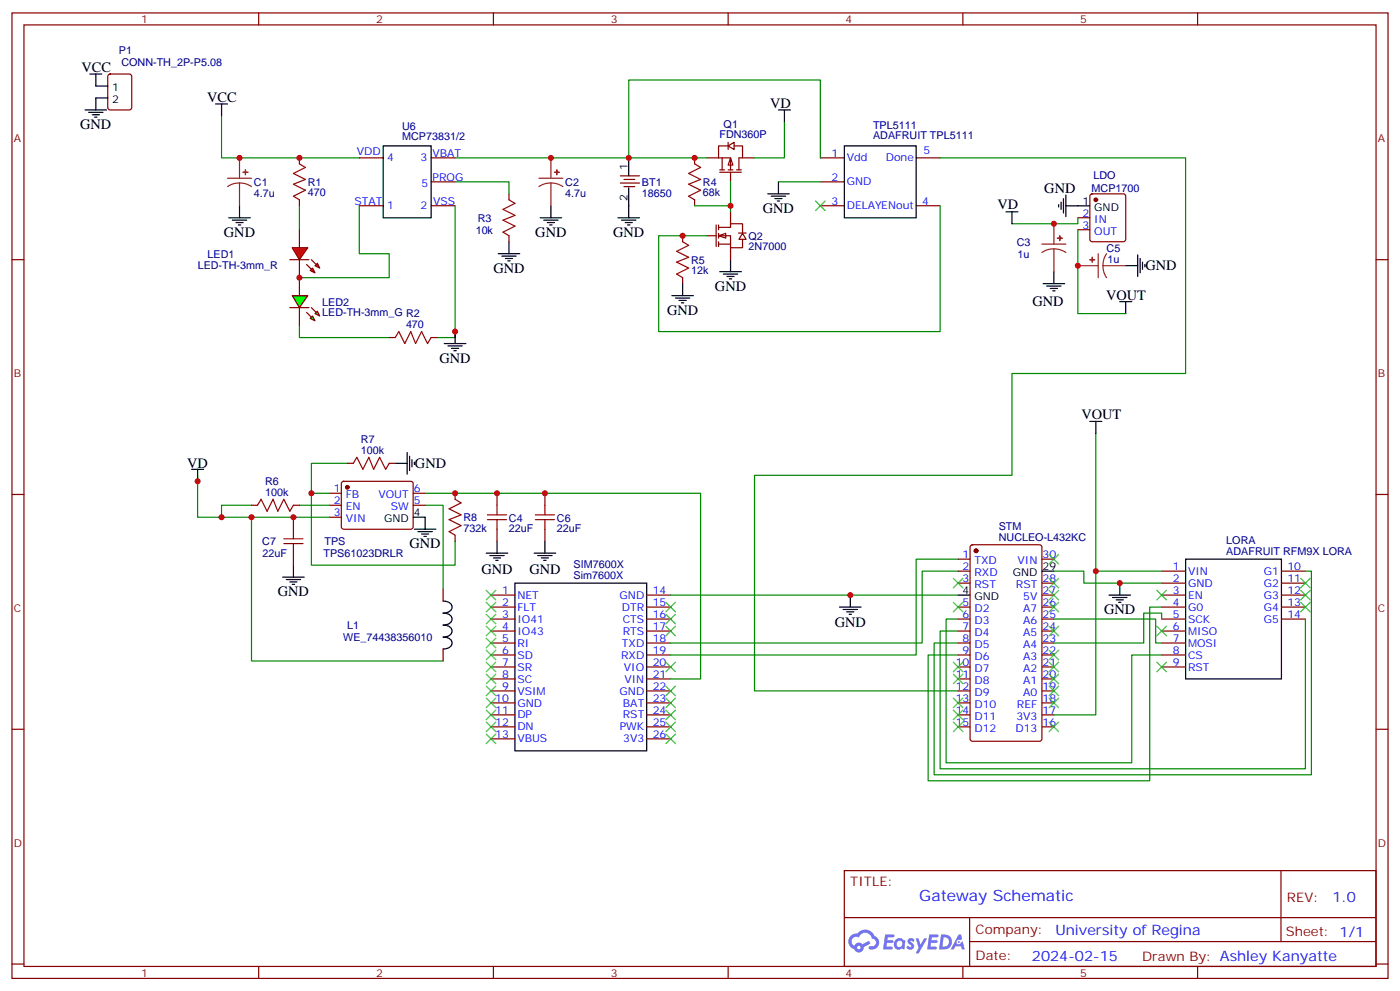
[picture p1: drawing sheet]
# EasyEDA schematic SCH_Gateway.json
TITLE: Gateway Schematic; REV: 1.0; Date: 2024-02-15; Sheet: 1/1; Drawn By: Ashley Kanyatte; Company: University of Regina

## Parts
BT1  18650  [BAT-TH_18650-A5BJ001]
C1  4.7u  [CAP-D5.0×F2.0]
C2  4.7u  [CAP-D5.0×F2.0]
C3  1u  [CAP-D5.0×F2.0]
C4  22uF  [CAP-TH_L5.5-W4.0-P5.00-D0.5]
C5  1u  [CAP-D5.0×F2.0]
C6  22uF  [CAP-TH_L5.5-W4.0-P5.00-D0.5]
C7  22uF  [CAP-TH_L5.5-W4.0-P5.00-D0.5]
L1  WE_74438356010  [IND-SMD_L4.1-W4.1_74438356010]
LDO  MCP1700  [TO-92-3_L5.1-W4.1-P1.27-L]
LED1  LED-TH-3mm_R  [LED-TH_BD3.0_RED]
LED2  LED-TH-3mm_G  [LED-TH_BD3.0_GREEN]
LORA  ADAFRUIT RFM9X LORA  [ADAFRUIT RFM9X LORA RADIO]
P1  CONN-TH_2P-P5.08  [CONN-TH_2P-P5.08]
Q1  FDN360P  [SOT-23-3_L2.9-W1.6-P1.90-LS2.8-BR]
Q2  2N7000  [TO-92-3_L4.9-W3.7-P1.27-L]
R1  470  [R_AXIAL-0.4]
R2  470  [R_AXIAL-0.4]
R3  10k  [R_AXIAL-0.4]
R4  68k  [R_AXIAL-0.4]
R5  12k  [R_AXIAL-0.4]
R6  100k  [R_AXIAL-0.4]
R7  100k  [R_AXIAL-0.4]
R8  732k  [R_AXIAL-0.4]
SIM7600X  Sim7600X  [SIM7600X]
STM  NUCLEO-L432KC  [DIP-30_L51.0-W17.8-P2.54-LS15.2-TL]
TPL5111  ADAFRUIT TPL5111  [TPL5111]
TPS  TPS61023DRLR  [SOT-563_L1.6-W1.2-P0.50-LS1.6-BR]
U6  MCP73831/2  [MCP73831T-2ACI/OT]

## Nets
GND: BT1.2 C1.2 C2.2 C3.2 C4.2 C5.2 C6.2 C7.2 LDO.1(GND) LORA.2(GND) P1.2 Q2.1(S) R2.2 R3.2 R5.2 R7.1 SIM7600X.14(GND) STM.4(GND) STM.29(GND) TPL5111.2(GND) TPS.4(GND) U6.2(VSS)
VCC: C1.1 P1.1 R1.1 U6.4(VDD)
VD: C3.1 C7.1 L1.2 LDO.2(IN) Q1.3(D) R6.2 TPS.3(VIN)
VOUT: C5.1 LDO.3(OUT) LORA.1(VIN) STM.17(3V3)
LED1_1: LED1.1 R1.2
LED2_2: LED2.2 R2.1
Q1_2: BT1.1 C2.1 Q1.2(S) R4.1 TPL5111.1(Vdd) U6.3(VBAT)
Q2_2: Q2.2(G) R5.1 TPL5111.4(ENout)
Q2_3: Q1.1(G) Q2.3(D) R4.2
SIM7600X_18: SIM7600X.18(TXD) STM.2(RXD)
SIM7600X_19: SIM7600X.19(RXD) STM.1(TXD)
SIM7600X_21: C4.1 C6.1 R8.2 SIM7600X.21(VIN) TPS.6(VOUT)
STM_6: LORA.8(CS) STM.6(D3)
STM_7: LORA.14(G5) STM.7(D4)
STM_8: LORA.10(G1) STM.8(D5)
STM_9: LORA.4(G0) STM.9(D6)
STM_23: LORA.5(SCK) STM.23(A4)
STM_25: LORA.7(MOSI) STM.25(A6)
TPL5111_5: STM.12(D9) TPL5111.5(Done)
TPS_1: R7.2 R8.1 TPS.1(FB)
TPS_2: R6.1 TPS.2(EN)
TPS_5: L1.1 TPS.5(SW)
U6_1: LED1.2 LED2.1 U6.1(STAT)
U6_5: R3.1 U6.5(PROG)

Not connected (* = marked no-connect by the designer): LORA 3(EN)* 6(MISO)* 9(RST)* 11(G2)* 12(G3)* 13(G4)*; SIM7600X 1(NET)* 2(FLT)* 3(IO41)* 4(IO43)* 5(RI)* 6(SD)* 7(SR)* 8(SC)* 9(VSIM)* 10(GND)* 11(DP)* 12(DN)* 13(VBUS)* 15(DTR)* 16(CTS)* 17(RTS)* 20(VIO)* 22(GND)* 23(BAT)* 24(RST)* 25(PWK)* 26(3V3)*; STM 3(RST)* 5(D2)* 10(D7)* 11(D8)* 13(D10)* 14(D11)* 15(D12)* 16(D13)* 18(REF)* 19(A0)* 20(A1)* 21(A2)* 22(A3)* 24(A5)* 26(A7)* 27(5V)* 28(RST)* 30(VIN)*; TPL5111 3(DELAY)*

# EasyEDA board PCB_Gateway.json

Outline 130 x 90 mm; copper layers: TopLayer, BottomLayer. Coordinates in mm from the lower left corner of the outline.
Outline path: 0,90 130,90 130,0 0,0 0,90

## Design rules (mm)
Default: track 0.254, clearance 0.152, via 0.61, via hole 0.305

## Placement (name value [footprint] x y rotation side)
BT1  18650  [BAT-TH_18650-A5BJ001]  42.62 18.12 0 top
C1  4.7u  [CAP-D5.0×F2.0]  6.81 72.85 0 top
C2  4.7u  [CAP-D5.0×F2.0]  15.57 67.14 0 top
C3  1u  [CAP-D5.0×F2.0]  33.35 66 0 top
C4  22uF  [CAP-TH_L5.5-W4.0-P5.00-D0.5]  51.26 43.52 0 top
C5  1u  [CAP-D5.0×F2.0]  48.21 71.08 0 top
C6  22uF  [CAP-TH_L5.5-W4.0-P5.00-D0.5]  51.13 50.25 0 top
C7  22uF  [CAP-TH_L5.5-W4.0-P5.00-D0.5]  33.6 59.39 0 top
L1  WE_74438356010  [IND-SMD_L4.1-W4.1_74438356010]  50.37 62.69 0 top
LDO  MCP1700  [TO-92-3_L5.1-W4.1-P1.27-L]  39.7 70.82 0 top
LED1  LED-TH-3mm_R  [LED-TH_BD3.0_RED]  24.33 78.7 0 top
LED2  LED-TH-3mm_G  [LED-TH_BD3.0_GREEN]  30.81 78.57 0 top
LORA  ADAFRUIT RFM9X LORA  [ADAFRUIT RFM9X LORA RADIO]  93.68 37.17 0 top
P1  -  [CONN-TH_2P-P5.08]  9.35 83.27 0 top
Q1  FDN360P  [SOT-23-3_L2.9-W1.6-P1.90-LS2.8-BR]  26.36 57.11 0 top
Q2  2N7000  [TO-92-3_L4.9-W3.7-P1.27-L]  27.25 42.76 0 top
R1  470  [R_AXIAL-0.4]  16.97 73.36 0 top
R2  470  [R_AXIAL-0.4]  39.7 78.06 0 top
R3  10k  [R_AXIAL-0.4]  30.05 85.68 0 top
R4  68k  [R_AXIAL-0.4]  15.06 36.15 0 top
R5  12k  [R_AXIAL-0.4]  28.52 35.9 0 top
R6  100k  [R_AXIAL-0.4]  50.37 56.34 0 top
R7  100k  [R_AXIAL-0.4]  40.72 40.22 0 top
R8  732k  [R_AXIAL-0.4]  40.97 45.93 180 top
SIM7600X  Sim7600X  [SIM7600X]  90.88 76.16 0 top
STM  NUCLEO-L432KC  [DIP-30_L51.0-W17.8-P2.54-LS15.2-TL]  74.88 60.54 0 top
TPL5111  ADAFRUIT TPL5111  [TPL5111]  6.55 42.5 0 top
TPS  TPS61023DRLR  [SOT-563_L1.6-W1.2-P0.50-LS1.6-BR]  42.62 62.44 0 top
U6  MCP73831/2  [MCP73831T-2ACI/OT]  17.35 85.3 0 top

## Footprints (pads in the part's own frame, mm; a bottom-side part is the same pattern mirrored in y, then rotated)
ADAFRUIT RFM9X LORA RADIO
  oval 1.524x1.524 hole 0.914: 1(1.905,-26.67) 2(4.445,-26.67) 3(6.985,-26.67) 4(9.525,-26.67) 5(12.065,-26.67) 6(14.605,-26.67) 7(17.145,-26.67) 8(19.685,-26.67) 9(22.225,-26.67) 10(1.905,-1.27) 11(4.445,-1.27) 12(6.985,-1.27) 13(9.525,-1.27) 14(12.065,-1.27)
BAT-TH_18650-A5BJ001
  round 3 hole 3 unplated: (-27.75,0) (27.75,0)
  oval 3.2x3.2 hole 2.1: 1(-36.25,0) 2(36.25,0)
CAP-D5.0×F2.0
  oval 1.3x1.3 hole 0.8: 1(-1,0) 2(1,0)
CAP-TH_L5.5-W4.0-P5.00-D0.5
  oval 1.6x1.6 hole 1: 1(-2.5,0) 2(2.5,0)
CONN-TH_2P-P5.08
  oval 2.2x2.2 hole 1.3: 1(-2.54,0) 2(2.54,0)
DIP-30_L51.0-W17.8-P2.54-LS15.2-TL
  rect 1.778x1.778 hole 0.914: 1(-7.62,17.907)
  oval 1.778x1.778 hole 0.914: 2(-7.62,15.367) 3(-7.62,12.827) 4(-7.62,10.287) 5(-7.62,7.747) 6(-7.62,5.207) 7(-7.62,2.667) 8(-7.62,0.127) 9(-7.62,-2.413) 10(-7.62,-4.953) 11(-7.62,-7.493) 12(-7.62,-10.033) 13(-7.62,-12.573) 14(-7.62,-15.113) 15(-7.62,-17.907) 16(7.62,-17.653) 17(7.62,-15.113) 18(7.62,-12.573) 19(7.62,-10.033) 20(7.62,-7.493) 21(7.62,-4.953) 22(7.62,-2.413) 23(7.62,0.127) 24(7.62,2.667) 25(7.62,5.207) 26(7.62,7.747) 27(7.62,10.287) 28(7.62,12.827) 29(7.62,15.367) 30(7.62,17.907)
IND-SMD_L4.1-W4.1_74438356010
  rect 0.98x3.7 smd: 1(1.185,0) 2(-1.185,0)
LED-TH_BD3.0_GREEN
  oval 1.651x1.651 hole 0.9: 1(0,1.27) 2(0,-1.27)
LED-TH_BD3.0_RED
  oval 1.4x1.4 hole 0.9: 1(0,1.27) 2(0,-1.27)
MCP73831T-2ACI/OT
  rect 1.1x0.6 smd: 1(0,0) 2(0,-0.95) 3(0,-1.9) 4(2.8,-1.9) 5(2.8,0)
R_AXIAL-0.4
  oval 1.88x1.88 hole 0.899: 1(-5.08,0) 2(5.08,0)
SIM7600X
  oval 1.524x1.524 hole 0.914: 1(0,0) 2(0,-2.54) 3(0,-5.08) 4(0,-7.62) 5(0,-10.16) 6(0,-12.7) 7(0,-15.24) 8(0,-17.78) 9(0,-20.32) 10(0,-22.86) 11(0,-25.4) 12(0,-27.94) 13(0,-30.48) 14(35.56,0) 15(35.56,-2.54) 16(35.56,-5.08) 17(35.56,-7.62) 18(35.56,-10.16) 19(35.56,-12.7) 20(35.56,-15.24) 21(35.56,-17.78) 22(35.56,-20.32) 23(35.56,-22.86) 24(35.56,-25.4) 25(35.56,-27.94) 26(35.56,-30.48)
SOT-23-3_L2.9-W1.6-P1.90-LS2.8-BR
  rect 1.07x0.6 smd: 1(1.235,-0.95) 2(1.235,0.95) 3(-1.235,0)
SOT-563_L1.6-W1.2-P0.50-LS1.6-BR
  rect 0.6x0.3 smd: 1(0.75,-0.5) 2(0.75,0) 3(0.75,0.5) 4(-0.75,0.5) 5(-0.75,0) 6(-0.75,-0.5)
TO-92-3_L4.9-W3.7-P1.27-L
  rect 0.9x1.6 hole 0.7: 1(-1.27,0)
  oval 0.9x1.6 hole 0.7: 2(0,0) 3(1.27,0)
TO-92-3_L5.1-W4.1-P1.27-L
  rect 0.9x1.6 hole 0.7: 1(-1.27,0)
  oval 0.9x1.6 hole 0.7: 2(0,0) 3(1.27,0)
TPL5111
  round 2.032 hole 2.032 unplated: (0,15.24) (12.7,15.24)
  oval 2.032x2.032 hole 1.016 unplated: (1.27,1.27) (6.35,1.27) (8.89,1.27) (11.43,1.27)
  oval 2.032x2.032 hole 1.016: 2(3.81,1.27)

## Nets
As in the schematic, except:
Q1_2: BT1.1 C2.1 Q1.2 R4.1 U6.3
Q2_2: Q2.2 R5.1
TPL5111_5: STM.12

Pads without a net: LORA 3 6 9 11 12 13; SIM7600X 1 2 3 4 5 6 7 8 9 10 11 12 13 15 16 17 20 22 23 24 25 26; STM 3 5 10 11 13 14 15 16 18 19 20 21 22 24 26 27 28 30

## Via types
v1: diameter 0.61, hole 0.305, TopLayer to BottomLayer, 4 vias

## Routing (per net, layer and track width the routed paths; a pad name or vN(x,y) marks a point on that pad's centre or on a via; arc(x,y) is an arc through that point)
GND: length 310.4
  TopLayer w0.254: 82.5,75.9 83.87,77.27 125.32,77.27 126.44,76.16 ; 53.76,43.52 51.91,41.68 37.1,41.68 R7.1 27.44,40.22 25.98,41.68 Q2.1 ; LORA.2 90.5,18.12 BT1.2 ; 49.21,71.08 49.46,70.82 67.26,70.82 ; 34.35,66 37.41,62.94 TPS.4 ; 11.89,83.27 12.97,84.35 U6.2
  BottomLayer w0.254: 53.63,50.25 53.76,50.12 53.76,43.23 BT1.2 ; 49.21,71.08 49.21,73.63 R2.2 38.43,78.06 ; 34.54,40.22 34.54,57.83 36.1,59.39 35.74,59.76 35.74,64.96 ; 34.54,40.22 R7.1 ; 34.54,40.22 33.6,39.28 R5.2 ; 10.57,72.86 10.57,81.95 11.89,83.27 ; 10.57,72.86 7.81,72.86 ; 10.57,72.86 16.28,67.14 ; 38.43,78.06 LDO.1 38.43,67.65 35.74,64.96 ; 38.43,78.06 38.43,82.38 R3.2 ; 34.35,66 35.39,64.96 35.74,64.96 ; 67.26,70.82 77.42,70.82 82.5,75.9 ; 10.36,43.77 16.28,49.69 16.28,67.14 ; 16.28,67.14 C2.2
VCC: length 33.7
  TopLayer w0.254: 11.89,73.36 11.46,73.79 6.74,73.79 5.81,72.86 ; U6.4 19.32,83.4 19.32,84.67 18.1,85.88 9.42,85.88 6.81,83.27
  BottomLayer w0.254: 6.81,83.27 5.81,82.27 5.81,72.86
LED1_1: length 7.6
  BottomLayer w0.254: 22.05,73.36 22.05,77.68 LED1.1
LED2_2: length 4.1
  TopLayer w0.254: LED2.2 31.57,78.06 R2.1
Q1_2: length 79.1
  TopLayer w0.254: U6.3 16.52,83.4 14.57,81.45 C2.1
  BottomLayer w0.254: R4.1 12.9,39.07 12.9,43.77 ; BT1.1 7.82,19.57 7.82,43.77 14.57,50.52 C2.1
Q2_2: length 41.8
  TopLayer w0.254: 35.76,50.5 33.5,52.77 24.44,52.77 ; 24.44,52.77 24.31,52.9 24.31,57.61 24.76,58.06 27.6,58.06 ; 24.44,52.77 15.44,43.77
  BottomLayer w0.254: R5.1 27.25,39.71 Q2.2
Q2_3: length 39.4
  TopLayer w0.254: 10.36,43.77 17.98,36.15 R4.2 ; 29.12,55.52 29.06,55.52 28.41,56.16 27.6,56.16
  BottomLayer w0.254: 25.98,42.76 25.98,41.68 25.67,41.68 R4.2 ; Q2.3 28.52,47.58 25.6,50.5 29.12,54.02 29.12,55.52
  vias: v1(29.12,55.52)
SIM7600X_18: length 63.5
  TopLayer w0.254: 67.26,75.9 68.63,74.53 84.68,74.53 84.92,74.78 117.66,74.78 126.44,66
SIM7600X_19: length 69.1
  TopLayer w0.254: 126.44,63.46 117.7,72.19 70.32,72.19 67.88,74.63 66.85,74.63 65.95,75.53 65.95,76.26 66.97,77.27 67.26,77.27 67.26,78.44
SIM7600X_21: length 116.4
  TopLayer w0.254: R8.2 38.3,43.52 C4.1 ; 126.44,58.38 122.48,54.41 50.84,54.41 48.63,52.2 ; 48.63,52.2 47.66,52.2 42.45,57.41 42.45,61.94 TPS.6 ; 48.63,52.2 48.63,50.25
  BottomLayer w0.254: C4.1 48.76,50.12 48.63,50.25
STM_6: length 85.8
  BottomLayer w0.254: LORA.8 113.36,32.52 91.31,54.57 90.66,54.57 89.41,55.81 89.41,60.64 83.04,67.01 68.53,67.01 67.26,65.74
STM_7: length 50.2
  TopLayer w0.254: LORA.14 94.69,46.95 86.94,46.95 v1(85.73,48.16)
  BottomLayer w0.254: v1(85.73,48.16) 85.73,48.92 82.89,51.77 82.07,51.77 70.64,63.2 67.26,63.2
STM_8: length 39
  BottomLayer w0.254: LORA.10 95.58,36.55 82.9,49.23 80.79,49.23 69.36,60.66 67.26,60.66
STM_9: length 65
  BottomLayer w0.254: LORA.4 103.2,26.47 82.98,46.69 81.84,46.69 70.41,58.12 67.26,58.12
STM_23: length 61.5
  BottomLayer w0.254: 82.5,60.66 81.13,59.29 81.13,57.73 82.01,56.85 82.91,56.85 86.32,53.45 86.32,48.34 96.85,37.81 96.85,34.34 105.74,25.45 LORA.5
STM_25: length 67.4
  BottomLayer w0.254: LORA.7 110.82,32.4 91.14,52.08 90.47,52.08 83.87,58.68 83.87,64.37 82.5,65.74
TPL5111_5: length 52.1
  TopLayer w0.254: 67.26,50.5 65.89,49.13 23.34,49.13 17.98,43.77
TPS_1: length 22.9
  TopLayer w0.254: v1(43.37,61.29) TPS.1
  BottomLayer w0.254: R7.2 45.8,45.68 R8.1 43.37,48.61 v1(43.37,61.29)
TPS_2: length 7.2
  TopLayer w0.254: TPS.2 43.95,62.44 45.29,61.1 45.29,56.35
TPS_5: length 13.6
  TopLayer w0.254: L1.1 51.55,64.82 51.1,65.28 44.61,65.28 42.45,63.13 42.45,62.44 42.45,62.44 TPS.5
U6_1: length 18.4
  TopLayer w0.254: 17.35,85.3 17.73,85.3 18.47,84.55 18.47,83.62 24.5,77.59 ; LED1.2 24.5,77.59 ; 24.5,77.59 26.75,79.84 LED2.1
U6_5: length 5
  TopLayer w0.254: R3.1 24.59,85.3 20.15,85.3
VD: length 52.8
  TopLayer w0.254: 55.45,56.35 53.4,56.35 49.18,60.57 L1.2 49.18,64.82 45.83,64.82 43.95,62.94 ; 32.35,66 33.48,67.13 36.52,67.13 39.7,70.31 LDO.2 ; 43.95,62.94 v1(43.95,63.47) ; 43.95,62.94 TPS.3 43.95,62.94 ; 25.13,57.11 28.82,57.11 31.1,59.39
  BottomLayer w0.254: v1(43.95,63.47) 39.7,67.72 LDO.2 ; 31.1,59.39 32.35,60.64 32.35,66
VOUT: length 92.9
  TopLayer w0.254: LDO.3 41.22,71.08 47.21,71.08
  BottomLayer w0.254: 81.23,44.15 81.23,24.85 LORA.1 ; 81.23,44.15 68.53,56.85 61.43,56.85 47.21,71.08 ; 81.23,44.15 82.5,45.42

## Copper pours and planes (outline as drawn; the poured copper is in the pictures)
GND on TopLayer: -3.48,96.73 -3.48,-7.41 -3.23,-7.66 136.22,-7.66 136.47,-7.41 136.47,96.73 136.22,96.98 -3.48,96.98 -3.99,96.48
GND on BottomLayer: 135.59,-7.03 -3.35,-7.03 -3.86,-7.54 -3.86,97.11 -3.61,97.37 135.59,97.37 135.71,97.24

Small or netless copper shapes (teardrops, artwork), in the pictures only: 1 on BottomLayer
